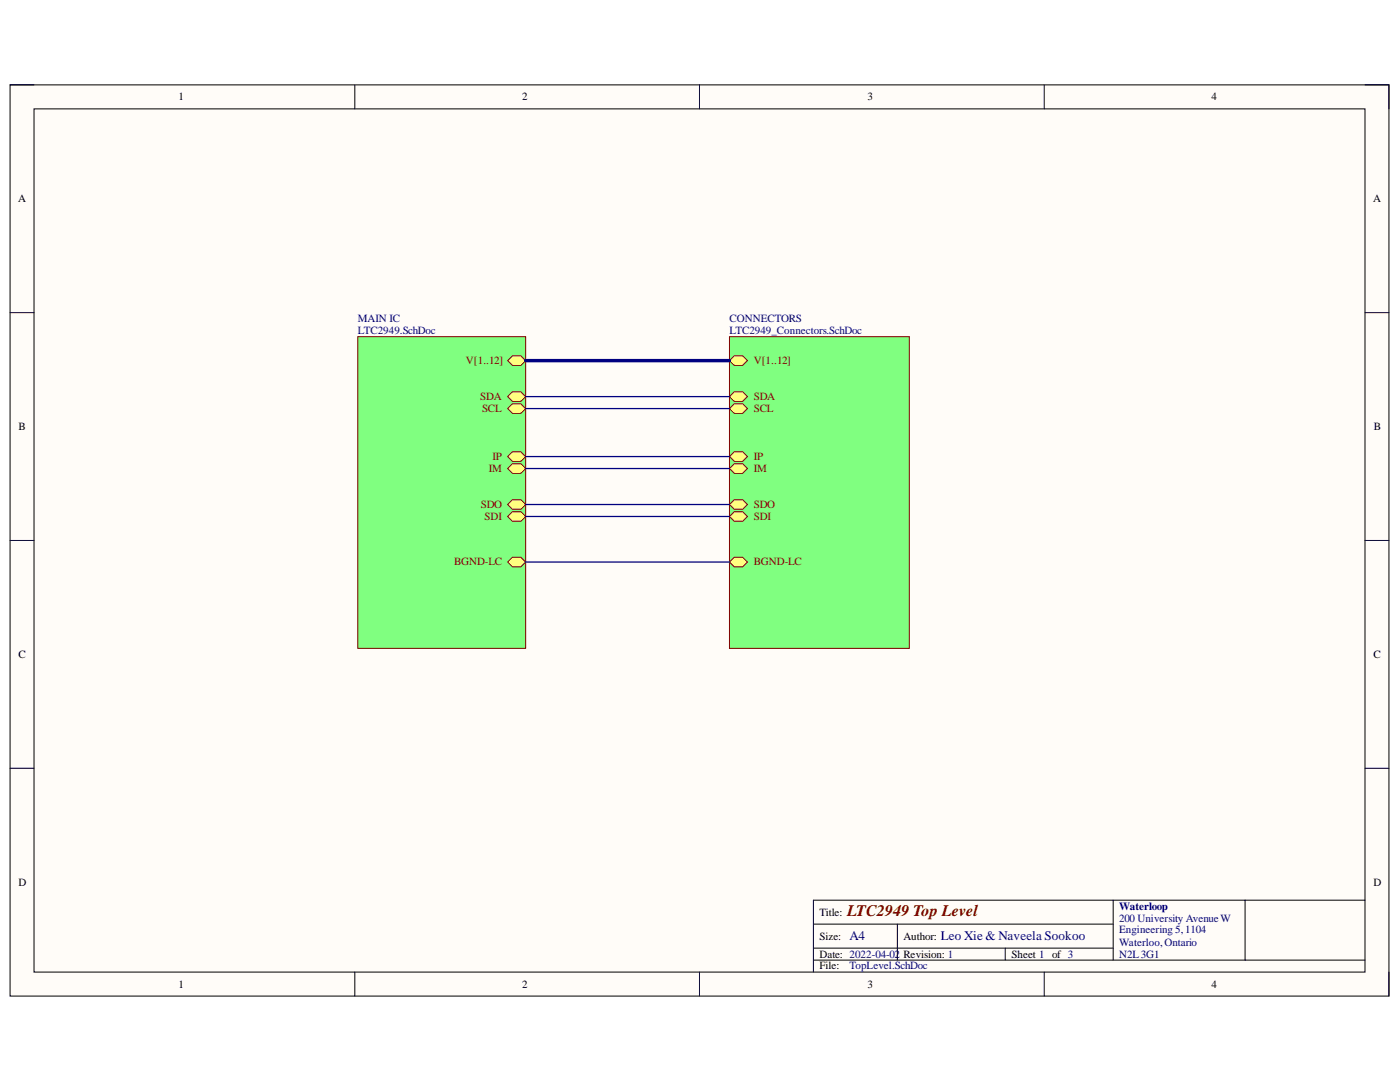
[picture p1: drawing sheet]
<svg xmlns="http://www.w3.org/2000/svg" width="279mm" height="216mm" viewBox="0 0 279 216" stroke-linecap="round" stroke-linejoin="round" font-family="sans-serif">
<path d="M2 16.9h275.2v181.9h-275.2z" fill-rule="evenodd" fill="#fffcf8"/>
<path d="M2 16.9h275.2v181.9h-275.2z" fill="none" stroke="#000" stroke-width=".2"/>
<path d="M6.8 21.7h265.6v172.3h-265.6z" fill-rule="evenodd" fill="#fffcf8"/>
<g fill="none" stroke="#000" stroke-width=".2">
<path d="M2 16.9h4.8M70.8 16.9v4.8M139.6 16.9v4.8M208.4 16.9v4.8M272.4 16.9h4.8v4.8M6.8 21.7h265.6v172.3h-265.6zM2 62.4h4.8M272.4 62.4h4.8M2 107.8h4.8M272.4 107.8h4.8M2 153.3h4.8M272.4 153.3h4.8"/>
<path d="M222.2 179.6v12M248.5 179.6v12M272.4 179.6h-110.1v14.4M70.8 194v4.8M139.6 194v4.8M162.3 184.4h59.9M162.3 191.6h110.1M162.3 189.2h59.9M179.1 184.4v7.2M200.6 189.2v2.4M208.4 194v4.8M277.2 194v4.8"/>
</g>
<path d="M71.4 67.2h33.5v62.2h-33.5z" fill-rule="evenodd" fill="#80ff80"/>
<path d="M71.4 67.2h33.5v62.2h-33.5z" fill="none" stroke="#800000" stroke-width=".2"/>
<path d="M101.3 72l1-1h1.6l1 1-1 .9h-1.6z" fill-rule="evenodd" fill="#ffff80"/>
<path d="M101.3 72l1-1h1.6l1 1-1 .9h-1.6z" fill="none" stroke="#800000" stroke-width=".2"/>
<path d="M101.3 79.1l1-.9h1.6l1 .9-1 1h-1.6z" fill-rule="evenodd" fill="#ffff80"/>
<path d="M101.3 79.1l1-.9h1.6l1 .9-1 1h-1.6z" fill="none" stroke="#800000" stroke-width=".2"/>
<path d="M101.3 81.5l1-.9h1.6l1 .9-1 1h-1.6z" fill-rule="evenodd" fill="#ffff80"/>
<path d="M101.3 81.5l1-.9h1.6l1 .9-1 1h-1.6z" fill="none" stroke="#800000" stroke-width=".2"/>
<path d="M101.3 112.2l1-1h1.6l1 1-1 .9h-1.6z" fill-rule="evenodd" fill="#ffff80"/>
<path d="M101.3 112.2l1-1h1.6l1 1-1 .9h-1.6z" fill="none" stroke="#800000" stroke-width=".2"/>
<path d="M101.3 91.1l1-1h1.6l1 1-1 1h-1.6z" fill-rule="evenodd" fill="#ffff80"/>
<path d="M101.3 91.1l1-1h1.6l1 1-1 1h-1.6z" fill="none" stroke="#800000" stroke-width=".2"/>
<path d="M101.3 93.5l1-1h1.6l1 1-1 .9h-1.6z" fill-rule="evenodd" fill="#ffff80"/>
<path d="M101.3 93.5l1-1h1.6l1 1-1 .9h-1.6z" fill="none" stroke="#800000" stroke-width=".2"/>
<path d="M101.3 100.7l1-1h1.6l1 1-1 .9h-1.6z" fill-rule="evenodd" fill="#ffff80"/>
<path d="M101.3 100.7l1-1h1.6l1 1-1 .9h-1.6z" fill="none" stroke="#800000" stroke-width=".2"/>
<path d="M101.3 103.1l1-1h1.6l1 1-1 .9h-1.6z" fill-rule="evenodd" fill="#ffff80"/>
<path d="M101.3 103.1l1-1h1.6l1 1-1 .9h-1.6z" fill="none" stroke="#800000" stroke-width=".2"/>
<path d="M145.6 67.2h35.9v62.2h-35.9z" fill-rule="evenodd" fill="#80ff80"/>
<path d="M145.6 67.2h35.9v62.2h-35.9z" fill="none" stroke="#800000" stroke-width=".2"/>
<path d="M145.6 72l.9-1h1.7l1 1-1 .9h-1.7z" fill-rule="evenodd" fill="#ffff80"/>
<path d="M145.6 72l.9-1h1.7l1 1-1 .9h-1.7z" fill="none" stroke="#800000" stroke-width=".2"/>
<path d="M145.6 79.1l.9-.9h1.7l1 .9-1 1h-1.7z" fill-rule="evenodd" fill="#ffff80"/>
<path d="M145.6 79.1l.9-.9h1.7l1 .9-1 1h-1.7z" fill="none" stroke="#800000" stroke-width=".2"/>
<path d="M145.6 81.5l.9-.9h1.7l1 .9-1 1h-1.7z" fill-rule="evenodd" fill="#ffff80"/>
<path d="M145.6 81.5l.9-.9h1.7l1 .9-1 1h-1.7z" fill="none" stroke="#800000" stroke-width=".2"/>
<path d="M145.6 112.2l.9-1h1.7l1 1-1 .9h-1.7z" fill-rule="evenodd" fill="#ffff80"/>
<path d="M145.6 112.2l.9-1h1.7l1 1-1 .9h-1.7z" fill="none" stroke="#800000" stroke-width=".2"/>
<path d="M145.6 91.1l.9-1h1.7l1 1-1 1h-1.7z" fill-rule="evenodd" fill="#ffff80"/>
<path d="M145.6 91.1l.9-1h1.7l1 1-1 1h-1.7z" fill="none" stroke="#800000" stroke-width=".2"/>
<path d="M145.6 93.5l.9-1h1.7l1 1-1 .9h-1.7z" fill-rule="evenodd" fill="#ffff80"/>
<path d="M145.6 93.5l.9-1h1.7l1 1-1 .9h-1.7z" fill="none" stroke="#800000" stroke-width=".2"/>
<path d="M145.6 100.7l.9-1h1.7l1 1-1 .9h-1.7z" fill-rule="evenodd" fill="#ffff80"/>
<path d="M145.6 100.7l.9-1h1.7l1 1-1 .9h-1.7z" fill="none" stroke="#800000" stroke-width=".2"/>
<path d="M145.6 103.1l.9-1h1.7l1 1-1 .9h-1.7z" fill-rule="evenodd" fill="#ffff80"/>
<path d="M145.6 103.1l.9-1h1.7l1 1-1 .9h-1.7z" fill="none" stroke="#800000" stroke-width=".2"/>
<path d="M104.9 79.1h40.7M104.9 81.5h40.7M104.9 91.1h40.7M104.9 93.5h40.7M104.9 112.2h40.7M104.9 100.7h40.7M104.9 103.1h40.7" fill="none" stroke="#000080" stroke-width=".25"/>
<path d="M104.9 72h40.7" fill="none" stroke="#000080" stroke-width=".68"/>
<text font-size="3.2" fill="#800000" x="169" y="182.7">LTC2949 TopLevel</text>
<g font-size="2.6" fill="#000080">
<text x="169.5" y="187.6">A4</text>
<text x="187.7" y="187.6">Leo Xie &amp; Naveela Sookoo</text>
</g>
<g font-size="2.2">
<text x="35.6" y="20">1</text>
<text x="104.2" y="20">2</text>
<text x="173.1" y="20">3</text>
<text x="241.8" y="20">4</text>
<text x="3.6" y="40.3">A</text>
<text x="274" y="40.3">A</text>
<text x="3.7" y="85.9">B</text>
<text x="274.2" y="85.9">B</text>
<text x="3.7" y="131.3">C</text>
<text x="274.1" y="131.3">C</text>
<text x="3.7" y="176.7">D</text>
<text x="274.1" y="176.7">D</text>
<text x="163.5" y="182.7">Title:</text>
<text x="163.5" y="187.5">Size:</text>
<text x="163.5" y="191.1">Date: 2022-04-02</text>
<text x="180.3" y="187.5">Author:</text>
<text x="180.3" y="191.1">Revision: 1</text>
<text x="201.9" y="191.1">Sheet 1 of 3</text>
<text x="35.6" y="197.1">1</text>
<text x="104.2" y="197.1">2</text>
<text x="163.5" y="193.4">File:</text>
<text x="173.1" y="197.1">3</text>
<text x="241.8" y="197.1">4</text>
</g>
<g font-size="2.2" fill="#000080">
<text x="71.4" y="64.3">MAIN IC</text>
<text x="145.6" y="64.3">CONNECTORS</text>
<text x="71.4" y="66.7">LTC2949.SchDoc</text>
<text x="145.6" y="66.7">LTC2949_Connectors.SchDoc</text>
<text x="223.4" y="181.5">Waterloop</text>
<text x="223.4" y="183.9">200 University Avenue W</text>
<text x="223.4" y="186.2">Engineering 5,1104</text>
<text x="223.4" y="188.7">Waterloo,Ontario</text>
<text x="223.4" y="191.1">N2L3G1</text>
<text x="169.5" y="193.4">TopLevel.SchDoc</text>
</g>
<g font-size="2.2" fill="#800000">
<text x="93" y="72.7">V[1..12]</text>
<text x="150.4" y="72.7">V[1..12]</text>
<text x="95.9" y="79.8">SDA</text>
<text x="96.2" y="82.2">SCL</text>
<text x="150.4" y="79.8">SDA</text>
<text x="150.4" y="82.2">SCL</text>
<text x="97.5" y="94.2">IM</text>
<text x="98.3" y="91.8">IP</text>
<text x="150.4" y="91.8">IP</text>
<text x="150.4" y="94.2">IM</text>
<text x="95.9" y="101.3">SDO</text>
<text x="150.4" y="101.3">SDO</text>
<text x="96.7" y="103.8">SDI</text>
<text x="150.4" y="103.8">SDI</text>
<text x="90.6" y="112.8">BGND-LC</text>
<text x="150.4" y="112.8">BGND-LC</text>
</g>
</svg>
